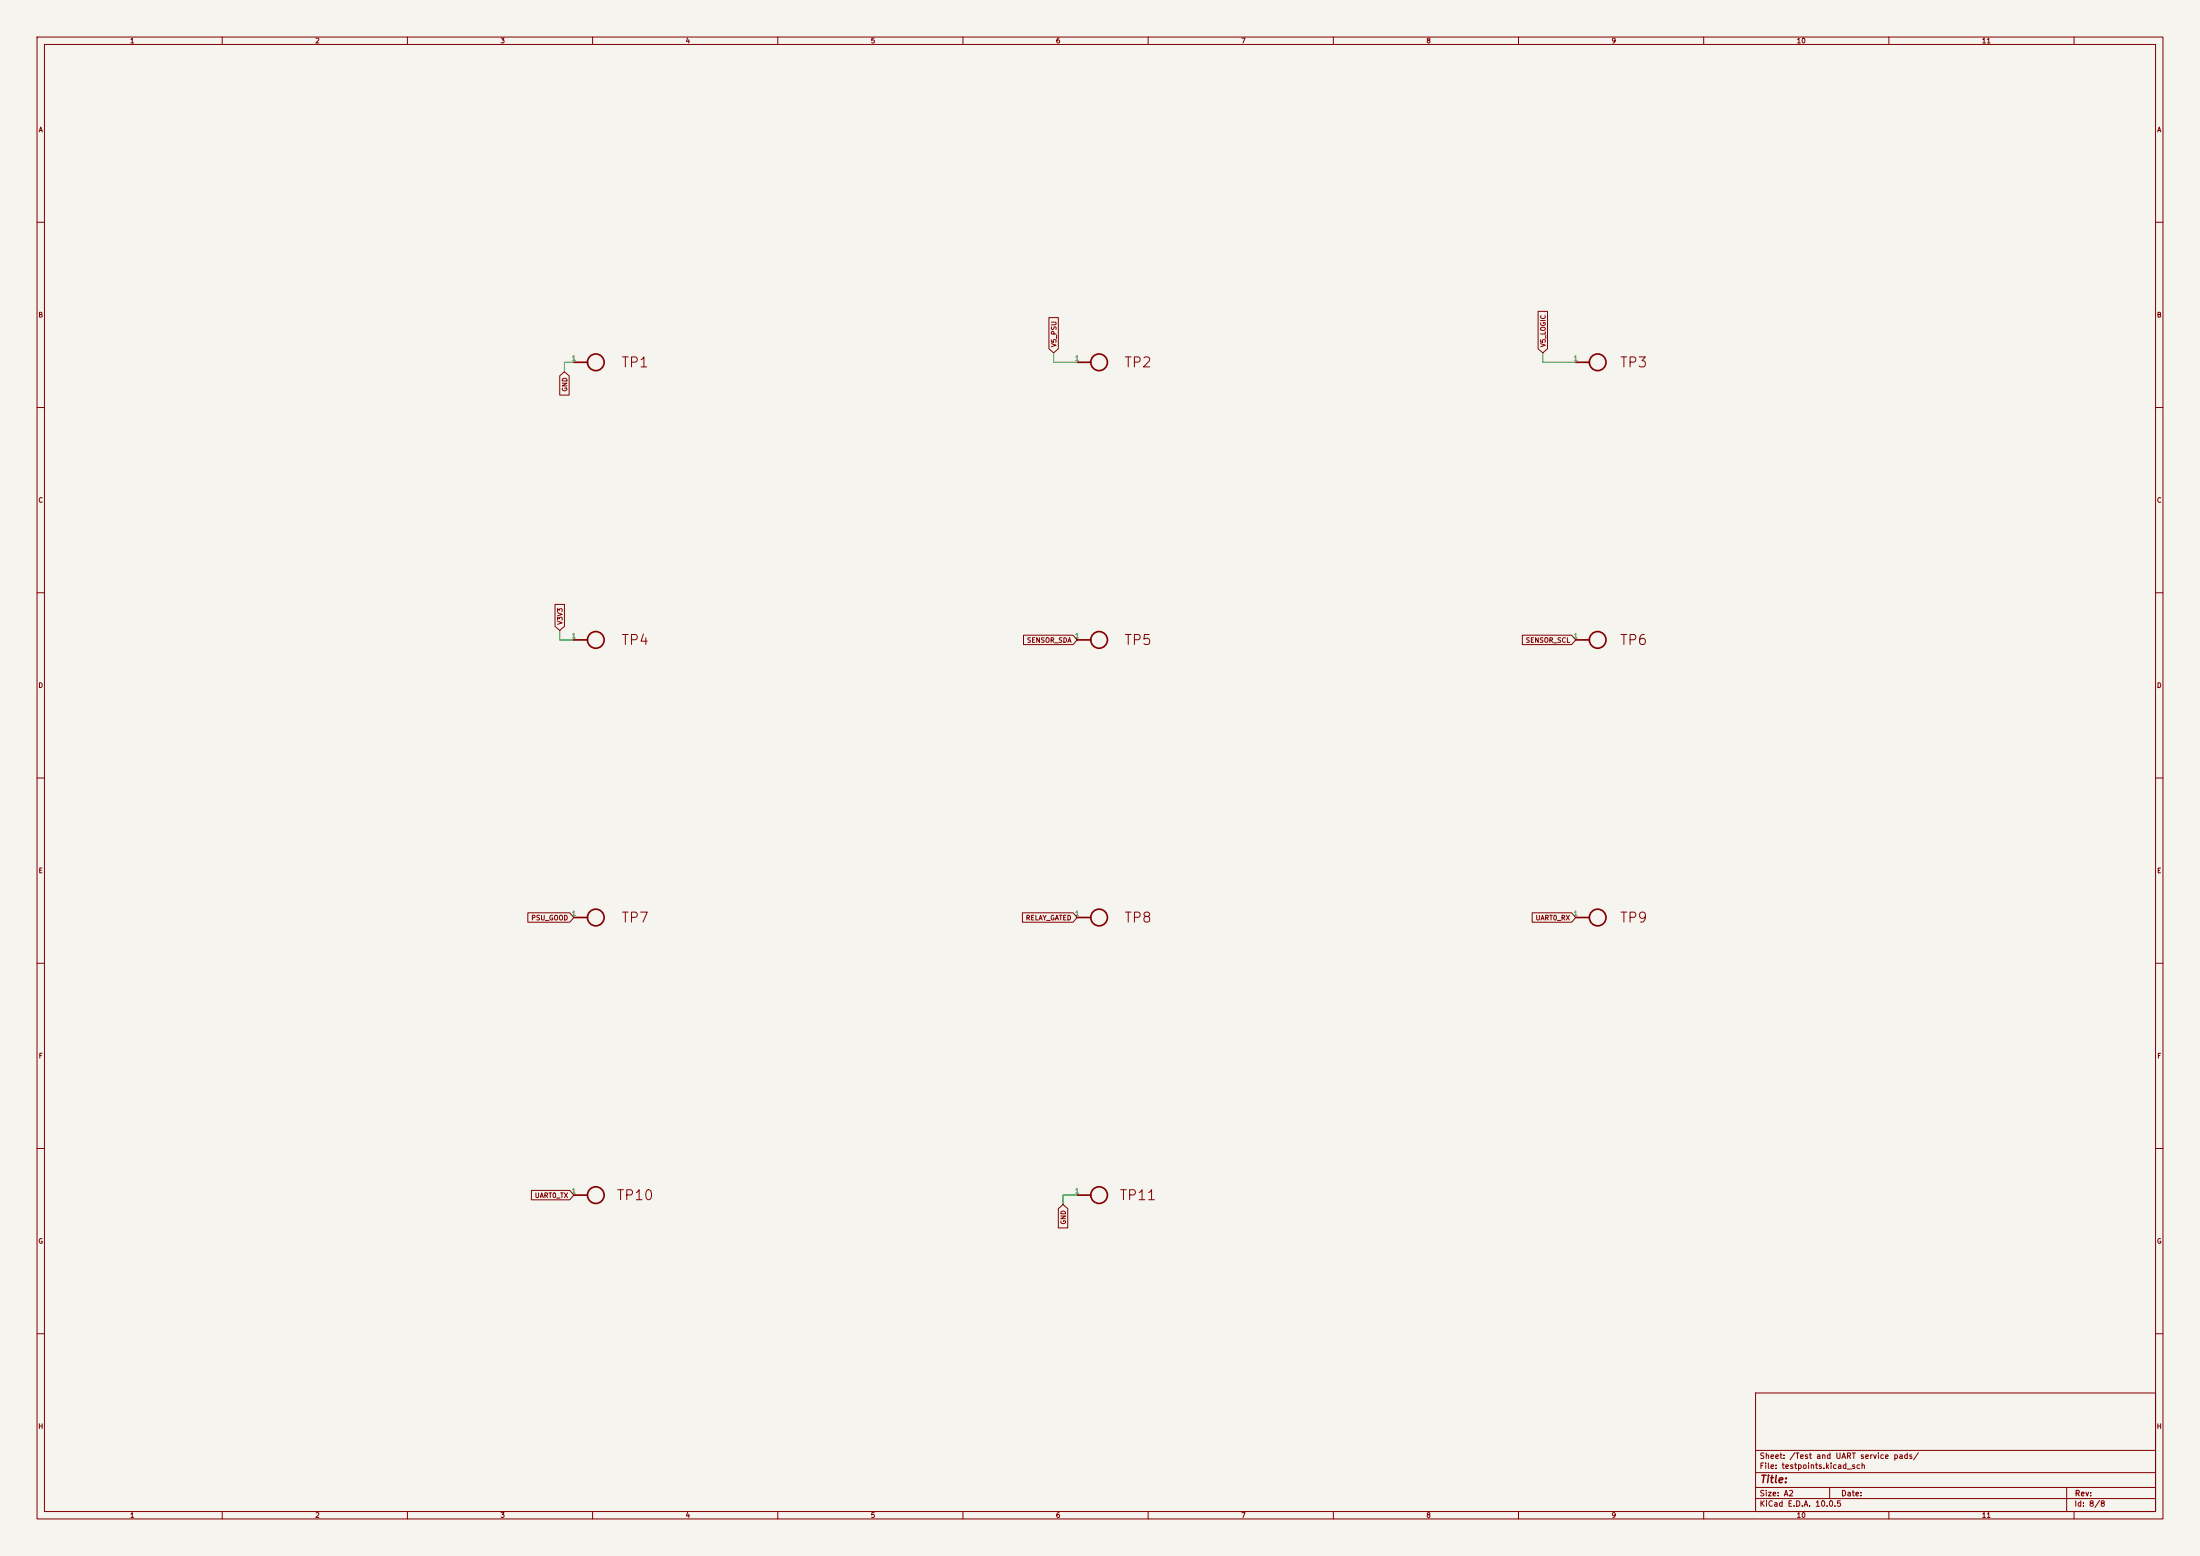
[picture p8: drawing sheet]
(kicad_sch
 (version 20260306)
 (generator "eeschema")
 (generator_version "10.0")
 (paper "A2")
 (lib_symbols
  (symbol "CrystalShim_Controller:Controller_TP1"
   (pin_numbers (hide yes))
   (pin_names
    (offset 0)) (exclude_from_sim yes) (in_bom no) (on_board yes)
   (in_pos_files yes)
   (duplicate_pin_numbers_are_jumpers no)
   (property "Reference" "TP" (at 2.928 0 90) (show_name no) (do_not_autoplace no) (effects (font (size 1.27 1.27))))
   (property "Value" "TP1" (at 0 0 90) (show_name no) (do_not_autoplace no) (effects (font (size 1.27 1.27))))
   (property "Footprint" "CrystalShim_Controller:Controller_TP1" (at -1.7563 0 90) (show_name no) (do_not_autoplace no) (hide yes) (effects (font (size 1.27 1.27))))
   (property "Datasheet" "" (at 0 0 0) (show_name no) (do_not_autoplace no) (hide yes) (effects (font (size 1.27 1.27))))
   (property "Description" "Component" (at 0 0 0) (show_name no) (do_not_autoplace no) (hide yes) (effects (font (size 1.27 1.27))))
   (property "MPN" "" (at 0 0 0) (show_name no) (do_not_autoplace no) (hide yes) (effects (font (size 1.27 1.27))))
   (symbol "Controller_TP1_0_1"
    (polyline (pts (xy -8.89 0) (xy -5.1858 0)) (stroke (width 0.45) (type default)) (fill (type none)))
    (circle (center -2.9633 0) (radius 2.25) (stroke (width 0.45) (type default)) (fill (type none)))
    (text "TP1" (at 7.6487 0 0) (effects (font (size 2.7 2.7)))))
   (symbol "Controller_TP1_1_1"
    (pin passive line (at -8.89 0 0) (length 0.0099) (name "1" (effects (font (size 1.27 1.27)))) (number "1" (effects (font (size 1.27 1.27))))))
   (embedded_fonts no))
  (symbol "CrystalShim_Controller:Controller_TP10"
   (pin_numbers (hide yes))
   (pin_names
    (offset 0)) (exclude_from_sim yes) (in_bom no) (on_board yes)
   (in_pos_files yes)
   (duplicate_pin_numbers_are_jumpers no)
   (property "Reference" "TP" (at 2.0332 0 90) (show_name no) (do_not_autoplace no) (effects (font (size 1.27 1.27))))
   (property "Value" "TP10" (at 0 0 90) (show_name no) (do_not_autoplace no) (effects (font (size 1.27 1.27))))
   (property "Footprint" "CrystalShim_Controller:Controller_TP10" (at -2.6559 0 90) (show_name no) (do_not_autoplace no) (hide yes) (effects (font (size 1.27 1.27))))
   (property "Datasheet" "" (at 0 0 0) (show_name no) (do_not_autoplace no) (hide yes) (effects (font (size 1.27 1.27))))
   (property "Description" "Component" (at 0 0 0) (show_name no) (do_not_autoplace no) (hide yes) (effects (font (size 1.27 1.27))))
   (property "MPN" "" (at 0 0 0) (show_name no) (do_not_autoplace no) (hide yes) (effects (font (size 1.27 1.27))))
   (symbol "Controller_TP10_0_1"
    (polyline (pts (xy -10.16 0) (xy -6.4558 0)) (stroke (width 0.45) (type default)) (fill (type none)))
    (circle (center -4.2333 0) (radius 2.25) (stroke (width 0.45) (type default)) (fill (type none)))
    (text "TP10" (at 6.3787 0 0) (effects (font (size 2.7 2.7)))))
   (symbol "Controller_TP10_1_1"
    (pin passive line (at -10.16 0 0) (length 0.0099) (name "1" (effects (font (size 1.27 1.27)))) (number "1" (effects (font (size 1.27 1.27))))))
   (embedded_fonts no))
  (symbol "CrystalShim_Controller:Controller_TP11"
   (pin_numbers (hide yes))
   (pin_names
    (offset 0)) (exclude_from_sim yes) (in_bom no) (on_board yes)
   (in_pos_files yes)
   (duplicate_pin_numbers_are_jumpers no)
   (property "Reference" "TP" (at 1.9985 0 90) (show_name no) (do_not_autoplace no) (effects (font (size 1.27 1.27))))
   (property "Value" "TP11" (at 0 0 90) (show_name no) (do_not_autoplace no) (effects (font (size 1.27 1.27))))
   (property "Footprint" "CrystalShim_Controller:Controller_TP11" (at -2.6559 0 90) (show_name no) (do_not_autoplace no) (hide yes) (effects (font (size 1.27 1.27))))
   (property "Datasheet" "" (at 0 0 0) (show_name no) (do_not_autoplace no) (hide yes) (effects (font (size 1.27 1.27))))
   (property "Description" "Component" (at 0 0 0) (show_name no) (do_not_autoplace no) (hide yes) (effects (font (size 1.27 1.27))))
   (property "MPN" "" (at 0 0 0) (show_name no) (do_not_autoplace no) (hide yes) (effects (font (size 1.27 1.27))))
   (symbol "Controller_TP11_0_1"
    (polyline (pts (xy -10.16 0) (xy -6.4558 0)) (stroke (width 0.45) (type default)) (fill (type none)))
    (circle (center -4.2333 0) (radius 2.25) (stroke (width 0.45) (type default)) (fill (type none)))
    (text "TP11" (at 6.2698 0 0) (effects (font (size 2.7 2.7)))))
   (symbol "Controller_TP11_1_1"
    (pin passive line (at -10.16 0 0) (length 0.0099) (name "1" (effects (font (size 1.27 1.27)))) (number "1" (effects (font (size 1.27 1.27))))))
   (embedded_fonts no))
  (symbol "CrystalShim_Controller:Controller_TP2"
   (pin_numbers (hide yes))
   (pin_names
    (offset 0)) (exclude_from_sim yes) (in_bom no) (on_board yes)
   (in_pos_files yes)
   (duplicate_pin_numbers_are_jumpers no)
   (property "Reference" "TP" (at 2.8996 0 90) (show_name no) (do_not_autoplace no) (effects (font (size 1.27 1.27))))
   (property "Value" "TP2" (at 0 0 90) (show_name no) (do_not_autoplace no) (effects (font (size 1.27 1.27))))
   (property "Footprint" "CrystalShim_Controller:Controller_TP2" (at -1.7563 0 90) (show_name no) (do_not_autoplace no) (hide yes) (effects (font (size 1.27 1.27))))
   (property "Datasheet" "" (at 0 0 0) (show_name no) (do_not_autoplace no) (hide yes) (effects (font (size 1.27 1.27))))
   (property "Description" "Component" (at 0 0 0) (show_name no) (do_not_autoplace no) (hide yes) (effects (font (size 1.27 1.27))))
   (property "MPN" "" (at 0 0 0) (show_name no) (do_not_autoplace no) (hide yes) (effects (font (size 1.27 1.27))))
   (symbol "Controller_TP2_0_1"
    (polyline (pts (xy -8.89 0) (xy -5.1858 0)) (stroke (width 0.45) (type default)) (fill (type none)))
    (circle (center -2.9633 0) (radius 2.25) (stroke (width 0.45) (type default)) (fill (type none)))
    (text "TP2" (at 7.5398 0 0) (effects (font (size 2.7 2.7)))))
   (symbol "Controller_TP2_1_1"
    (pin passive line (at -8.89 0 0) (length 0.0099) (name "1" (effects (font (size 1.27 1.27)))) (number "1" (effects (font (size 1.27 1.27))))))
   (embedded_fonts no))
  (symbol "CrystalShim_Controller:Controller_TP3"
   (pin_numbers (hide yes))
   (pin_names
    (offset 0)) (exclude_from_sim yes) (in_bom no) (on_board yes)
   (in_pos_files yes)
   (duplicate_pin_numbers_are_jumpers no)
   (property "Reference" "TP" (at 2.032 0 90) (show_name no) (do_not_autoplace no) (effects (font (size 1.27 1.27))))
   (property "Value" "TP3" (at 0 0 90) (show_name no) (do_not_autoplace no) (effects (font (size 1.27 1.27))))
   (property "Footprint" "CrystalShim_Controller:Controller_TP3" (at -1.7563 0 90) (show_name no) (do_not_autoplace no) (hide yes) (effects (font (size 1.27 1.27))))
   (property "Datasheet" "" (at 0 0 0) (show_name no) (do_not_autoplace no) (hide yes) (effects (font (size 1.27 1.27))))
   (property "Description" "Component" (at 0 0 0) (show_name no) (do_not_autoplace no) (hide yes) (effects (font (size 1.27 1.27))))
   (property "MPN" "" (at 0 0 0) (show_name no) (do_not_autoplace no) (hide yes) (effects (font (size 1.27 1.27))))
   (symbol "Controller_TP3_0_1"
    (polyline (pts (xy -8.89 0) (xy -5.1858 0)) (stroke (width 0.45) (type default)) (fill (type none)))
    (circle (center -2.9633 0) (radius 2.25) (stroke (width 0.45) (type default)) (fill (type none)))
    (text "TP3" (at 6.75 0 0) (effects (font (size 2.7 2.7)))))
   (symbol "Controller_TP3_1_1"
    (pin passive line (at -8.89 0 0) (length 0.0099) (name "1" (effects (font (size 1.27 1.27)))) (number "1" (effects (font (size 1.27 1.27))))))
   (embedded_fonts no))
  (symbol "CrystalShim_Controller:Controller_TP4"
   (pin_numbers (hide yes))
   (pin_names
    (offset 0)) (exclude_from_sim yes) (in_bom no) (on_board yes)
   (in_pos_files yes)
   (duplicate_pin_numbers_are_jumpers no)
   (property "Reference" "TP" (at 2.928 0 90) (show_name no) (do_not_autoplace no) (effects (font (size 1.27 1.27))))
   (property "Value" "TP4" (at 0 0 90) (show_name no) (do_not_autoplace no) (effects (font (size 1.27 1.27))))
   (property "Footprint" "CrystalShim_Controller:Controller_TP4" (at -1.7563 0 90) (show_name no) (do_not_autoplace no) (hide yes) (effects (font (size 1.27 1.27))))
   (property "Datasheet" "" (at 0 0 0) (show_name no) (do_not_autoplace no) (hide yes) (effects (font (size 1.27 1.27))))
   (property "Description" "Component" (at 0 0 0) (show_name no) (do_not_autoplace no) (hide yes) (effects (font (size 1.27 1.27))))
   (property "MPN" "" (at 0 0 0) (show_name no) (do_not_autoplace no) (hide yes) (effects (font (size 1.27 1.27))))
   (symbol "Controller_TP4_0_1"
    (polyline (pts (xy -8.89 0) (xy -5.1858 0)) (stroke (width 0.45) (type default)) (fill (type none)))
    (circle (center -2.9633 0) (radius 2.25) (stroke (width 0.45) (type default)) (fill (type none)))
    (text "TP4" (at 7.6487 0 0) (effects (font (size 2.7 2.7)))))
   (symbol "Controller_TP4_1_1"
    (pin passive line (at -8.89 0 0) (length 0.0099) (name "1" (effects (font (size 1.27 1.27)))) (number "1" (effects (font (size 1.27 1.27))))))
   (embedded_fonts no))
  (symbol "CrystalShim_Controller:Controller_TP5"
   (pin_numbers (hide yes))
   (pin_names
    (offset 0)) (exclude_from_sim yes) (in_bom no) (on_board yes)
   (in_pos_files yes)
   (duplicate_pin_numbers_are_jumpers no)
   (property "Reference" "TP" (at 2.8996 0 90) (show_name no) (do_not_autoplace no) (effects (font (size 1.27 1.27))))
   (property "Value" "TP5" (at 0 0 90) (show_name no) (do_not_autoplace no) (effects (font (size 1.27 1.27))))
   (property "Footprint" "CrystalShim_Controller:Controller_TP5" (at -1.7563 0 90) (show_name no) (do_not_autoplace no) (hide yes) (effects (font (size 1.27 1.27))))
   (property "Datasheet" "" (at 0 0 0) (show_name no) (do_not_autoplace no) (hide yes) (effects (font (size 1.27 1.27))))
   (property "Description" "Component" (at 0 0 0) (show_name no) (do_not_autoplace no) (hide yes) (effects (font (size 1.27 1.27))))
   (property "MPN" "" (at 0 0 0) (show_name no) (do_not_autoplace no) (hide yes) (effects (font (size 1.27 1.27))))
   (symbol "Controller_TP5_0_1"
    (polyline (pts (xy -8.89 0) (xy -5.1858 0)) (stroke (width 0.45) (type default)) (fill (type none)))
    (circle (center -2.9633 0) (radius 2.25) (stroke (width 0.45) (type default)) (fill (type none)))
    (text "TP5" (at 7.5398 0 0) (effects (font (size 2.7 2.7)))))
   (symbol "Controller_TP5_1_1"
    (pin passive line (at -8.89 0 0) (length 0.0099) (name "1" (effects (font (size 1.27 1.27)))) (number "1" (effects (font (size 1.27 1.27))))))
   (embedded_fonts no))
  (symbol "CrystalShim_Controller:Controller_TP6"
   (pin_numbers (hide yes))
   (pin_names
    (offset 0)) (exclude_from_sim yes) (in_bom no) (on_board yes)
   (in_pos_files yes)
   (duplicate_pin_numbers_are_jumpers no)
   (property "Reference" "TP" (at 2.032 0 90) (show_name no) (do_not_autoplace no) (effects (font (size 1.27 1.27))))
   (property "Value" "TP6" (at 0 0 90) (show_name no) (do_not_autoplace no) (effects (font (size 1.27 1.27))))
   (property "Footprint" "CrystalShim_Controller:Controller_TP6" (at -1.7563 0 90) (show_name no) (do_not_autoplace no) (hide yes) (effects (font (size 1.27 1.27))))
   (property "Datasheet" "" (at 0 0 0) (show_name no) (do_not_autoplace no) (hide yes) (effects (font (size 1.27 1.27))))
   (property "Description" "Component" (at 0 0 0) (show_name no) (do_not_autoplace no) (hide yes) (effects (font (size 1.27 1.27))))
   (property "MPN" "" (at 0 0 0) (show_name no) (do_not_autoplace no) (hide yes) (effects (font (size 1.27 1.27))))
   (symbol "Controller_TP6_0_1"
    (polyline (pts (xy -8.89 0) (xy -5.1858 0)) (stroke (width 0.45) (type default)) (fill (type none)))
    (circle (center -2.9633 0) (radius 2.25) (stroke (width 0.45) (type default)) (fill (type none)))
    (text "TP6" (at 6.75 0 0) (effects (font (size 2.7 2.7)))))
   (symbol "Controller_TP6_1_1"
    (pin passive line (at -8.89 0 0) (length 0.0099) (name "1" (effects (font (size 1.27 1.27)))) (number "1" (effects (font (size 1.27 1.27))))))
   (embedded_fonts no))
  (symbol "CrystalShim_Controller:Controller_TP7"
   (pin_numbers (hide yes))
   (pin_names
    (offset 0)) (exclude_from_sim yes) (in_bom no) (on_board yes)
   (in_pos_files yes)
   (duplicate_pin_numbers_are_jumpers no)
   (property "Reference" "TP" (at 2.928 0 90) (show_name no) (do_not_autoplace no) (effects (font (size 1.27 1.27))))
   (property "Value" "TP7" (at 0 0 90) (show_name no) (do_not_autoplace no) (effects (font (size 1.27 1.27))))
   (property "Footprint" "CrystalShim_Controller:Controller_TP7" (at -1.7563 0 90) (show_name no) (do_not_autoplace no) (hide yes) (effects (font (size 1.27 1.27))))
   (property "Datasheet" "" (at 0 0 0) (show_name no) (do_not_autoplace no) (hide yes) (effects (font (size 1.27 1.27))))
   (property "Description" "Component" (at 0 0 0) (show_name no) (do_not_autoplace no) (hide yes) (effects (font (size 1.27 1.27))))
   (property "MPN" "" (at 0 0 0) (show_name no) (do_not_autoplace no) (hide yes) (effects (font (size 1.27 1.27))))
   (symbol "Controller_TP7_0_1"
    (polyline (pts (xy -8.89 0) (xy -5.1858 0)) (stroke (width 0.45) (type default)) (fill (type none)))
    (circle (center -2.9633 0) (radius 2.25) (stroke (width 0.45) (type default)) (fill (type none)))
    (text "TP7" (at 7.6487 0 0) (effects (font (size 2.7 2.7)))))
   (symbol "Controller_TP7_1_1"
    (pin passive line (at -8.89 0 0) (length 0.0099) (name "1" (effects (font (size 1.27 1.27)))) (number "1" (effects (font (size 1.27 1.27))))))
   (embedded_fonts no))
  (symbol "CrystalShim_Controller:Controller_TP8"
   (pin_numbers (hide yes))
   (pin_names
    (offset 0)) (exclude_from_sim yes) (in_bom no) (on_board yes)
   (in_pos_files yes)
   (duplicate_pin_numbers_are_jumpers no)
   (property "Reference" "TP" (at 2.8996 0 90) (show_name no) (do_not_autoplace no) (effects (font (size 1.27 1.27))))
   (property "Value" "TP8" (at 0 0 90) (show_name no) (do_not_autoplace no) (effects (font (size 1.27 1.27))))
   (property "Footprint" "CrystalShim_Controller:Controller_TP8" (at -1.7563 0 90) (show_name no) (do_not_autoplace no) (hide yes) (effects (font (size 1.27 1.27))))
   (property "Datasheet" "" (at 0 0 0) (show_name no) (do_not_autoplace no) (hide yes) (effects (font (size 1.27 1.27))))
   (property "Description" "Component" (at 0 0 0) (show_name no) (do_not_autoplace no) (hide yes) (effects (font (size 1.27 1.27))))
   (property "MPN" "" (at 0 0 0) (show_name no) (do_not_autoplace no) (hide yes) (effects (font (size 1.27 1.27))))
   (symbol "Controller_TP8_0_1"
    (polyline (pts (xy -8.89 0) (xy -5.1858 0)) (stroke (width 0.45) (type default)) (fill (type none)))
    (circle (center -2.9633 0) (radius 2.25) (stroke (width 0.45) (type default)) (fill (type none)))
    (text "TP8" (at 7.5398 0 0) (effects (font (size 2.7 2.7)))))
   (symbol "Controller_TP8_1_1"
    (pin passive line (at -8.89 0 0) (length 0.0099) (name "1" (effects (font (size 1.27 1.27)))) (number "1" (effects (font (size 1.27 1.27))))))
   (embedded_fonts no))
  (symbol "CrystalShim_Controller:Controller_TP9"
   (pin_numbers (hide yes))
   (pin_names
    (offset 0)) (exclude_from_sim yes) (in_bom no) (on_board yes)
   (in_pos_files yes)
   (duplicate_pin_numbers_are_jumpers no)
   (property "Reference" "TP" (at 2.032 0 90) (show_name no) (do_not_autoplace no) (effects (font (size 1.27 1.27))))
   (property "Value" "TP9" (at 0 0 90) (show_name no) (do_not_autoplace no) (effects (font (size 1.27 1.27))))
   (property "Footprint" "CrystalShim_Controller:Controller_TP9" (at -1.7563 0 90) (show_name no) (do_not_autoplace no) (hide yes) (effects (font (size 1.27 1.27))))
   (property "Datasheet" "" (at 0 0 0) (show_name no) (do_not_autoplace no) (hide yes) (effects (font (size 1.27 1.27))))
   (property "Description" "Component" (at 0 0 0) (show_name no) (do_not_autoplace no) (hide yes) (effects (font (size 1.27 1.27))))
   (property "MPN" "" (at 0 0 0) (show_name no) (do_not_autoplace no) (hide yes) (effects (font (size 1.27 1.27))))
   (symbol "Controller_TP9_0_1"
    (polyline (pts (xy -8.89 0) (xy -5.1858 0)) (stroke (width 0.45) (type default)) (fill (type none)))
    (circle (center -2.9633 0) (radius 2.25) (stroke (width 0.45) (type default)) (fill (type none)))
    (text "TP9" (at 6.75 0 0) (effects (font (size 2.7 2.7)))))
   (symbol "Controller_TP9_1_1"
    (pin passive line (at -8.89 0 0) (length 0.0099) (name "1" (effects (font (size 1.27 1.27)))) (number "1" (effects (font (size 1.27 1.27))))))
   (embedded_fonts no)))
 (wire
  (pts (xy 154.94 97.79) (xy 152.4 97.79))
  (stroke (width 0.254) (type default)))
 (wire
  (pts (xy 425.45 97.79) (xy 416.56 97.79))
  (stroke (width 0.254) (type default)))
 (wire
  (pts (xy 284.48 97.79) (xy 284.48 95.25))
  (stroke (width 0.254) (type default)))
 (wire
  (pts (xy 416.56 97.79) (xy 416.56 95.25))
  (stroke (width 0.254) (type default)))
 (wire
  (pts (xy 154.94 172.72) (xy 151.13 172.72))
  (stroke (width 0.254) (type default)))
 (wire
  (pts (xy 152.4 97.79) (xy 152.4 100.33))
  (stroke (width 0.254) (type default)))
 (wire
  (pts (xy 290.83 322.58) (xy 287.02 322.58))
  (stroke (width 0.254) (type default)))
 (wire
  (pts (xy 290.83 97.79) (xy 284.48 97.79))
  (stroke (width 0.254) (type default)))
 (wire
  (pts (xy 287.02 322.58) (xy 287.02 325.12))
  (stroke (width 0.254) (type default)))
 (wire
  (pts (xy 151.13 172.72) (xy 151.13 170.18))
  (stroke (width 0.254) (type default)))
 (global_label "V5_LOGIC"
  (shape input)
  (at 416.56 95.25 90)
  (effects (font (size 1.27 1.27)) (justify left))
  (property "Intersheetrefs" "${INTERSHEET_REFS}" (at 416.56 95.25 0) (hide yes) (show_name no) (do_not_autoplace no) (effects (font (size 1.27 1.27)))))
 (global_label "V3V3"
  (shape input)
  (at 151.13 170.18 90)
  (effects (font (size 1.27 1.27)) (justify left))
  (property "Intersheetrefs" "${INTERSHEET_REFS}" (at 151.13 170.18 0) (hide yes) (show_name no) (do_not_autoplace no) (effects (font (size 1.27 1.27)))))
 (global_label "GND"
  (shape input)
  (at 287.02 325.12 270)
  (effects (font (size 1.27 1.27)) (justify right))
  (property "Intersheetrefs" "${INTERSHEET_REFS}" (at 287.02 325.12 0) (hide yes) (show_name no) (do_not_autoplace no) (effects (font (size 1.27 1.27)))))
 (global_label "GND"
  (shape input)
  (at 152.4 100.33 270)
  (effects (font (size 1.27 1.27)) (justify right))
  (property "Intersheetrefs" "${INTERSHEET_REFS}" (at 152.4 100.33 0) (hide yes) (show_name no) (do_not_autoplace no) (effects (font (size 1.27 1.27)))))
 (global_label "RELAY_GATED"
  (shape input)
  (at 290.83 247.65 180)
  (effects (font (size 1.27 1.27)) (justify right))
  (property "Intersheetrefs" "${INTERSHEET_REFS}" (at 290.83 247.65 0) (hide yes) (show_name no) (do_not_autoplace no) (effects (font (size 1.27 1.27)))))
 (global_label "SENSOR_SDA"
  (shape input)
  (at 290.83 172.72 180)
  (effects (font (size 1.27 1.27)) (justify right))
  (property "Intersheetrefs" "${INTERSHEET_REFS}" (at 290.83 172.72 0) (hide yes) (show_name no) (do_not_autoplace no) (effects (font (size 1.27 1.27)))))
 (global_label "SENSOR_SCL"
  (shape input)
  (at 425.45 172.72 180)
  (effects (font (size 1.27 1.27)) (justify right))
  (property "Intersheetrefs" "${INTERSHEET_REFS}" (at 425.45 172.72 0) (hide yes) (show_name no) (do_not_autoplace no) (effects (font (size 1.27 1.27)))))
 (global_label "V5_PSU"
  (shape input)
  (at 284.48 95.25 90)
  (effects (font (size 1.27 1.27)) (justify left))
  (property "Intersheetrefs" "${INTERSHEET_REFS}" (at 284.48 95.25 0) (hide yes) (show_name no) (do_not_autoplace no) (effects (font (size 1.27 1.27)))))
 (global_label "PSU_GOOD"
  (shape input)
  (at 154.94 247.65 180)
  (effects (font (size 1.27 1.27)) (justify right))
  (property "Intersheetrefs" "${INTERSHEET_REFS}" (at 154.94 247.65 0) (hide yes) (show_name no) (do_not_autoplace no) (effects (font (size 1.27 1.27)))))
 (global_label "UART0_TX"
  (shape input)
  (at 154.94 322.58 180)
  (effects (font (size 1.27 1.27)) (justify right))
  (property "Intersheetrefs" "${INTERSHEET_REFS}" (at 154.94 322.58 0) (hide yes) (show_name no) (do_not_autoplace no) (effects (font (size 1.27 1.27)))))
 (global_label "UART0_RX"
  (shape input)
  (at 425.45 247.65 180)
  (effects (font (size 1.27 1.27)) (justify right))
  (property "Intersheetrefs" "${INTERSHEET_REFS}" (at 425.45 247.65 0) (hide yes) (show_name no) (do_not_autoplace no) (effects (font (size 1.27 1.27)))))
 (symbol
  (lib_id "CrystalShim_Controller:Controller_TP4")
  (at 163.83 172.72 0)
  (unit 1)
  (body_style 1)
  (exclude_from_sim yes)
  (in_bom no)
  (on_board yes)
  (in_pos_files yes)
  (dnp no)
  (property "Reference" "TP4" (at 163.83 167.2213 0) (hide yes) (show_name no) (do_not_autoplace no) (effects (font (size 1.27 1.27))))
  (property "Value" "TP4" (at 163.83 177.9651 0) (hide yes) (show_name no) (do_not_autoplace no) (effects (font (size 1.27 1.27))))
  (property "Footprint" "CrystalShim_Controller:Controller_TP4" (at 162.0737 172.72 90) (hide yes) (show_name no) (do_not_autoplace no) (effects (font (size 1.27 1.27))))
  (property "Datasheet" "" (at 163.83 172.72 0) (hide yes) (show_name no) (do_not_autoplace no) (effects (font (size 1.27 1.27))))
  (property "Description" "Unpopulated exposed copper test pad; no purchased part" (at 163.83 172.72 0) (hide yes) (show_name no) (do_not_autoplace no) (effects (font (size 1.27 1.27))))
  (property "MPN" "" (at 163.83 172.72 0) (hide yes) (show_name no) (do_not_autoplace no) (effects (font (size 1.27 1.27))))
  (pin "1"))
 (symbol
  (lib_id "CrystalShim_Controller:Controller_TP6")
  (at 434.34 172.72 0)
  (unit 1)
  (body_style 1)
  (exclude_from_sim yes)
  (in_bom no)
  (on_board yes)
  (in_pos_files yes)
  (dnp no)
  (property "Reference" "TP6" (at 434.34 167.2213 0) (hide yes) (show_name no) (do_not_autoplace no) (effects (font (size 1.27 1.27))))
  (property "Value" "TP6" (at 434.34 177.9651 0) (hide yes) (show_name no) (do_not_autoplace no) (effects (font (size 1.27 1.27))))
  (property "Footprint" "CrystalShim_Controller:Controller_TP6" (at 432.5837 172.72 90) (hide yes) (show_name no) (do_not_autoplace no) (effects (font (size 1.27 1.27))))
  (property "Datasheet" "" (at 434.34 172.72 0) (hide yes) (show_name no) (do_not_autoplace no) (effects (font (size 1.27 1.27))))
  (property "Description" "Unpopulated exposed copper test pad; no purchased part" (at 434.34 172.72 0) (hide yes) (show_name no) (do_not_autoplace no) (effects (font (size 1.27 1.27))))
  (property "MPN" "" (at 434.34 172.72 0) (hide yes) (show_name no) (do_not_autoplace no) (effects (font (size 1.27 1.27))))
  (pin "1"))
 (symbol
  (lib_id "CrystalShim_Controller:Controller_TP8")
  (at 299.72 247.65 0)
  (unit 1)
  (body_style 1)
  (exclude_from_sim yes)
  (in_bom no)
  (on_board yes)
  (in_pos_files yes)
  (dnp no)
  (property "Reference" "TP8" (at 299.72 242.4049 0) (hide yes) (show_name no) (do_not_autoplace no) (effects (font (size 1.27 1.27))))
  (property "Value" "TP8" (at 299.72 252.8951 0) (hide yes) (show_name no) (do_not_autoplace no) (effects (font (size 1.27 1.27))))
  (property "Footprint" "CrystalShim_Controller:Controller_TP8" (at 297.9637 247.65 90) (hide yes) (show_name no) (do_not_autoplace no) (effects (font (size 1.27 1.27))))
  (property "Datasheet" "" (at 299.72 247.65 0) (hide yes) (show_name no) (do_not_autoplace no) (effects (font (size 1.27 1.27))))
  (property "Description" "Unpopulated exposed copper test pad; no purchased part" (at 299.72 247.65 0) (hide yes) (show_name no) (do_not_autoplace no) (effects (font (size 1.27 1.27))))
  (property "MPN" "" (at 299.72 247.65 0) (hide yes) (show_name no) (do_not_autoplace no) (effects (font (size 1.27 1.27))))
  (pin "1"))
 (symbol
  (lib_id "CrystalShim_Controller:Controller_TP7")
  (at 163.83 247.65 0)
  (unit 1)
  (body_style 1)
  (exclude_from_sim yes)
  (in_bom no)
  (on_board yes)
  (in_pos_files yes)
  (dnp no)
  (property "Reference" "TP7" (at 163.83 242.4049 0) (hide yes) (show_name no) (do_not_autoplace no) (effects (font (size 1.27 1.27))))
  (property "Value" "TP7" (at 163.83 252.8951 0) (hide yes) (show_name no) (do_not_autoplace no) (effects (font (size 1.27 1.27))))
  (property "Footprint" "CrystalShim_Controller:Controller_TP7" (at 162.0737 247.65 90) (hide yes) (show_name no) (do_not_autoplace no) (effects (font (size 1.27 1.27))))
  (property "Datasheet" "" (at 163.83 247.65 0) (hide yes) (show_name no) (do_not_autoplace no) (effects (font (size 1.27 1.27))))
  (property "Description" "Unpopulated exposed copper test pad; no purchased part" (at 163.83 247.65 0) (hide yes) (show_name no) (do_not_autoplace no) (effects (font (size 1.27 1.27))))
  (property "MPN" "" (at 163.83 247.65 0) (hide yes) (show_name no) (do_not_autoplace no) (effects (font (size 1.27 1.27))))
  (pin "1"))
 (symbol
  (lib_id "CrystalShim_Controller:Controller_TP5")
  (at 299.72 172.72 0)
  (unit 1)
  (body_style 1)
  (exclude_from_sim yes)
  (in_bom no)
  (on_board yes)
  (in_pos_files yes)
  (dnp no)
  (property "Reference" "TP5" (at 299.72 167.2213 0) (hide yes) (show_name no) (do_not_autoplace no) (effects (font (size 1.27 1.27))))
  (property "Value" "TP5" (at 299.72 177.9651 0) (hide yes) (show_name no) (do_not_autoplace no) (effects (font (size 1.27 1.27))))
  (property "Footprint" "CrystalShim_Controller:Controller_TP5" (at 297.9637 172.72 90) (hide yes) (show_name no) (do_not_autoplace no) (effects (font (size 1.27 1.27))))
  (property "Datasheet" "" (at 299.72 172.72 0) (hide yes) (show_name no) (do_not_autoplace no) (effects (font (size 1.27 1.27))))
  (property "Description" "Unpopulated exposed copper test pad; no purchased part" (at 299.72 172.72 0) (hide yes) (show_name no) (do_not_autoplace no) (effects (font (size 1.27 1.27))))
  (property "MPN" "" (at 299.72 172.72 0) (hide yes) (show_name no) (do_not_autoplace no) (effects (font (size 1.27 1.27))))
  (pin "1"))
 (symbol
  (lib_id "CrystalShim_Controller:Controller_TP1")
  (at 163.83 97.79 0)
  (unit 1)
  (body_style 1)
  (exclude_from_sim yes)
  (in_bom no)
  (on_board yes)
  (in_pos_files yes)
  (dnp no)
  (property "Reference" "TP1" (at 163.83 92.265 0) (hide yes) (show_name no) (do_not_autoplace no) (effects (font (size 1.27 1.27))))
  (property "Value" "TP1" (at 163.83 103.2887 0) (hide yes) (show_name no) (do_not_autoplace no) (effects (font (size 1.27 1.27))))
  (property "Footprint" "CrystalShim_Controller:Controller_TP1" (at 162.0737 97.79 90) (hide yes) (show_name no) (do_not_autoplace no) (effects (font (size 1.27 1.27))))
  (property "Datasheet" "" (at 163.83 97.79 0) (hide yes) (show_name no) (do_not_autoplace no) (effects (font (size 1.27 1.27))))
  (property "Description" "Unpopulated exposed copper test pad; no purchased part" (at 163.83 97.79 0) (hide yes) (show_name no) (do_not_autoplace no) (effects (font (size 1.27 1.27))))
  (property "MPN" "" (at 163.83 97.79 0) (hide yes) (show_name no) (do_not_autoplace no) (effects (font (size 1.27 1.27))))
  (pin "1"))
 (symbol
  (lib_id "CrystalShim_Controller:Controller_TP9")
  (at 434.34 247.65 0)
  (unit 1)
  (body_style 1)
  (exclude_from_sim yes)
  (in_bom no)
  (on_board yes)
  (in_pos_files yes)
  (dnp no)
  (property "Reference" "TP9" (at 434.34 242.4049 0) (hide yes) (show_name no) (do_not_autoplace no) (effects (font (size 1.27 1.27))))
  (property "Value" "TP9" (at 434.34 252.8951 0) (hide yes) (show_name no) (do_not_autoplace no) (effects (font (size 1.27 1.27))))
  (property "Footprint" "CrystalShim_Controller:Controller_TP9" (at 432.5837 247.65 90) (hide yes) (show_name no) (do_not_autoplace no) (effects (font (size 1.27 1.27))))
  (property "Datasheet" "" (at 434.34 247.65 0) (hide yes) (show_name no) (do_not_autoplace no) (effects (font (size 1.27 1.27))))
  (property "Description" "Unpopulated exposed copper test pad; no purchased part" (at 434.34 247.65 0) (hide yes) (show_name no) (do_not_autoplace no) (effects (font (size 1.27 1.27))))
  (property "MPN" "" (at 434.34 247.65 0) (hide yes) (show_name no) (do_not_autoplace no) (effects (font (size 1.27 1.27))))
  (pin "1"))
 (symbol
  (lib_id "CrystalShim_Controller:Controller_TP10")
  (at 165.1 322.58 0)
  (unit 1)
  (body_style 1)
  (exclude_from_sim yes)
  (in_bom no)
  (on_board yes)
  (in_pos_files yes)
  (dnp no)
  (property "Reference" "TP10" (at 165.1 317.3349 0) (hide yes) (show_name no) (do_not_autoplace no) (effects (font (size 1.27 1.27))))
  (property "Value" "TP10" (at 165.1 328.105 0) (hide yes) (show_name no) (do_not_autoplace no) (effects (font (size 1.27 1.27))))
  (property "Footprint" "CrystalShim_Controller:Controller_TP10" (at 162.4441 322.58 90) (hide yes) (show_name no) (do_not_autoplace no) (effects (font (size 1.27 1.27))))
  (property "Datasheet" "" (at 165.1 322.58 0) (hide yes) (show_name no) (do_not_autoplace no) (effects (font (size 1.27 1.27))))
  (property "Description" "Unpopulated exposed copper test pad; no purchased part" (at 165.1 322.58 0) (hide yes) (show_name no) (do_not_autoplace no) (effects (font (size 1.27 1.27))))
  (property "MPN" "" (at 165.1 322.58 0) (hide yes) (show_name no) (do_not_autoplace no) (effects (font (size 1.27 1.27))))
  (pin "1"))
 (symbol
  (lib_id "CrystalShim_Controller:Controller_TP2")
  (at 299.72 97.79 0)
  (unit 1)
  (body_style 1)
  (exclude_from_sim yes)
  (in_bom no)
  (on_board yes)
  (in_pos_files yes)
  (dnp no)
  (property "Reference" "TP2" (at 299.72 92.265 0) (hide yes) (show_name no) (do_not_autoplace no) (effects (font (size 1.27 1.27))))
  (property "Value" "TP2" (at 299.72 103.2887 0) (hide yes) (show_name no) (do_not_autoplace no) (effects (font (size 1.27 1.27))))
  (property "Footprint" "CrystalShim_Controller:Controller_TP2" (at 297.9637 97.79 90) (hide yes) (show_name no) (do_not_autoplace no) (effects (font (size 1.27 1.27))))
  (property "Datasheet" "" (at 299.72 97.79 0) (hide yes) (show_name no) (do_not_autoplace no) (effects (font (size 1.27 1.27))))
  (property "Description" "Unpopulated exposed copper test pad; no purchased part" (at 299.72 97.79 0) (hide yes) (show_name no) (do_not_autoplace no) (effects (font (size 1.27 1.27))))
  (property "MPN" "" (at 299.72 97.79 0) (hide yes) (show_name no) (do_not_autoplace no) (effects (font (size 1.27 1.27))))
  (pin "1"))
 (symbol
  (lib_id "CrystalShim_Controller:Controller_TP11")
  (at 300.99 322.58 0)
  (unit 1)
  (body_style 1)
  (exclude_from_sim yes)
  (in_bom no)
  (on_board yes)
  (in_pos_files yes)
  (dnp no)
  (property "Reference" "TP11" (at 300.99 317.3349 0) (hide yes) (show_name no) (do_not_autoplace no) (effects (font (size 1.27 1.27))))
  (property "Value" "TP11" (at 300.99 328.105 0) (hide yes) (show_name no) (do_not_autoplace no) (effects (font (size 1.27 1.27))))
  (property "Footprint" "CrystalShim_Controller:Controller_TP11" (at 298.3341 322.58 90) (hide yes) (show_name no) (do_not_autoplace no) (effects (font (size 1.27 1.27))))
  (property "Datasheet" "" (at 300.99 322.58 0) (hide yes) (show_name no) (do_not_autoplace no) (effects (font (size 1.27 1.27))))
  (property "Description" "Unpopulated exposed copper test pad; no purchased part" (at 300.99 322.58 0) (hide yes) (show_name no) (do_not_autoplace no) (effects (font (size 1.27 1.27))))
  (property "MPN" "" (at 300.99 322.58 0) (hide yes) (show_name no) (do_not_autoplace no) (effects (font (size 1.27 1.27))))
  (pin "1"))
 (symbol
  (lib_id "CrystalShim_Controller:Controller_TP3")
  (at 434.34 97.79 0)
  (unit 1)
  (body_style 1)
  (exclude_from_sim yes)
  (in_bom no)
  (on_board yes)
  (in_pos_files yes)
  (dnp no)
  (property "Reference" "TP3" (at 434.34 92.265 0) (hide yes) (show_name no) (do_not_autoplace no) (effects (font (size 1.27 1.27))))
  (property "Value" "TP3" (at 434.34 103.2887 0) (hide yes) (show_name no) (do_not_autoplace no) (effects (font (size 1.27 1.27))))
  (property "Footprint" "CrystalShim_Controller:Controller_TP3" (at 432.5837 97.79 90) (hide yes) (show_name no) (do_not_autoplace no) (effects (font (size 1.27 1.27))))
  (property "Datasheet" "" (at 434.34 97.79 0) (hide yes) (show_name no) (do_not_autoplace no) (effects (font (size 1.27 1.27))))
  (property "Description" "Unpopulated exposed copper test pad; no purchased part" (at 434.34 97.79 0) (hide yes) (show_name no) (do_not_autoplace no) (effects (font (size 1.27 1.27))))
  (property "MPN" "" (at 434.34 97.79 0) (hide yes) (show_name no) (do_not_autoplace no) (effects (font (size 1.27 1.27))))
  (pin "1")))
